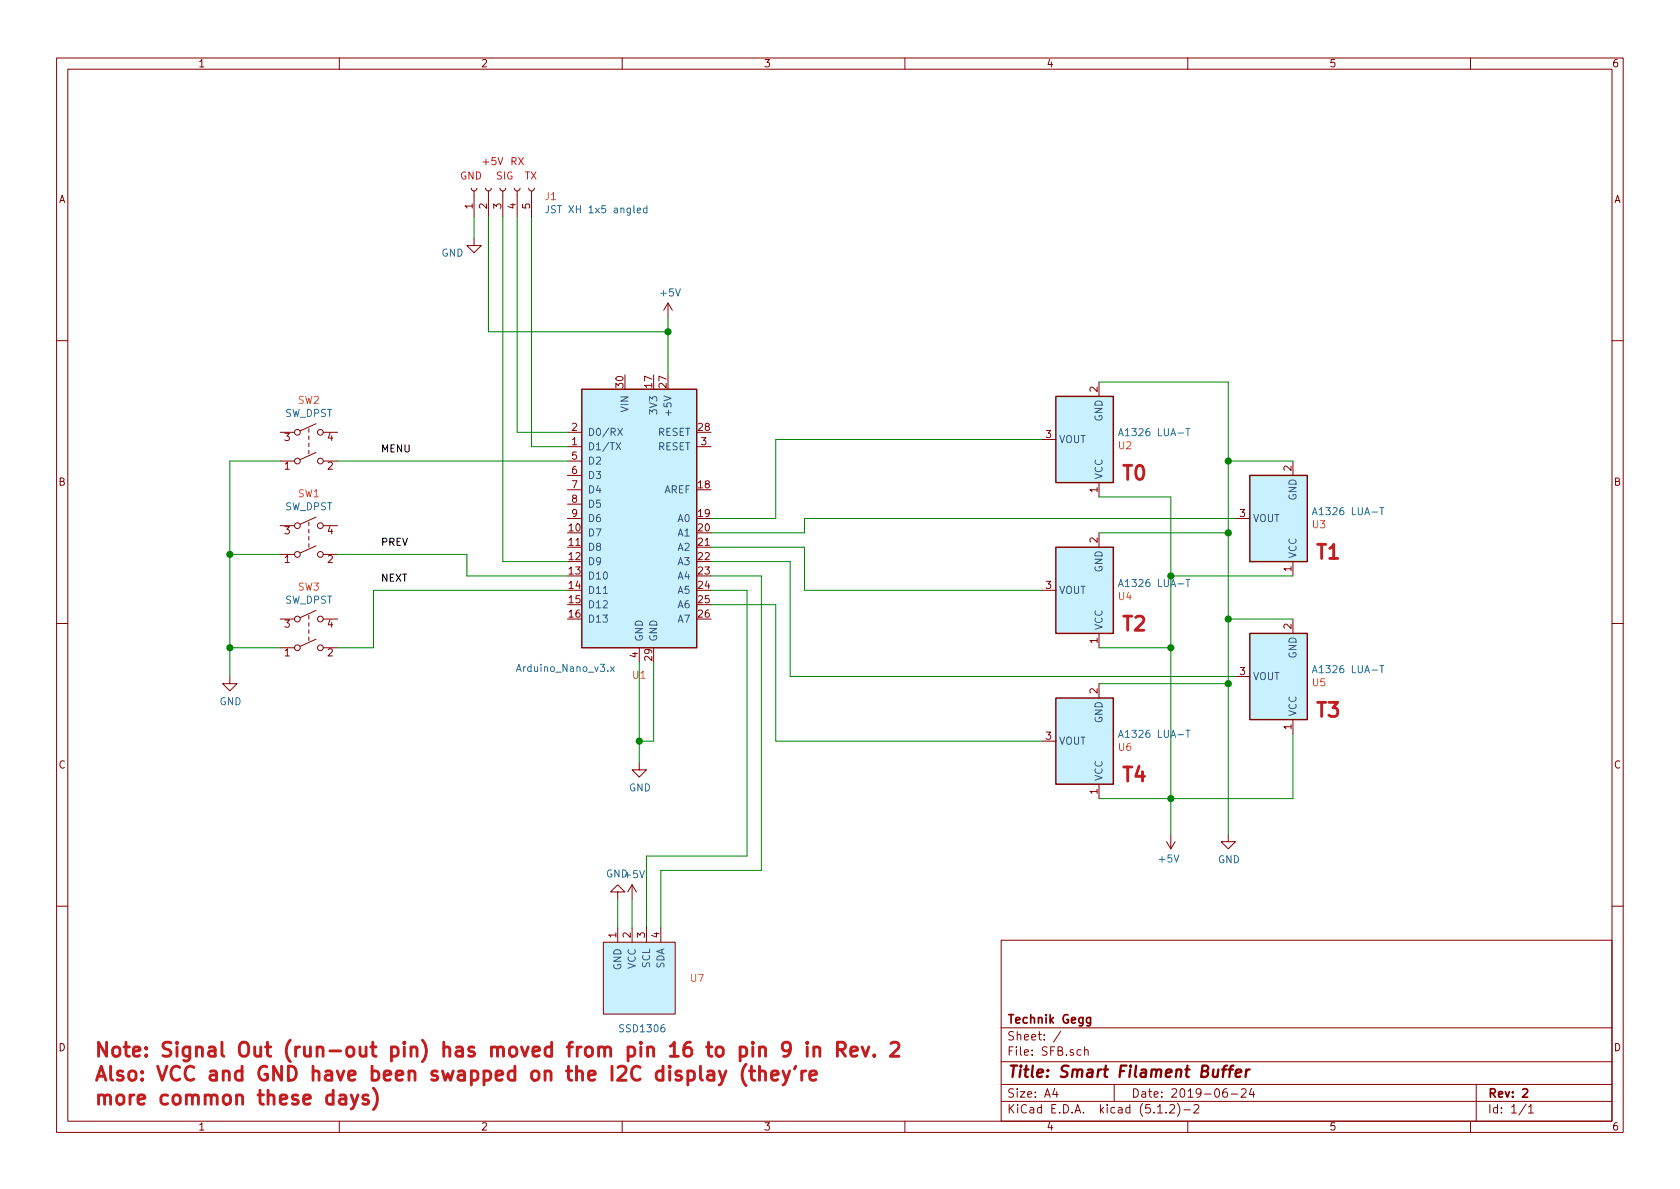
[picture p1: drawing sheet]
EESchema Schematic File Version 4
LIBS:SFB-cache
EELAYER 29 0
EELAYER END
$Descr A4 11693 8268
encoding utf-8
Sheet 1 1
Title "Smart Filament Buffer"
Date "2019-06-24"
Rev "2"
Comp "Technik Gegg"
Comment1 ""
Comment2 ""
Comment3 ""
Comment4 ""
$EndDescr
$Comp
L MCU_Module:Arduino_Nano_v3.x U1
U 1 1
P 4450 3600
F 0 "U1" H 4450 2511 50  0000 C CNN
F 1 "Arduino_Nano_v3.x" H 3937 2559 50  0000 C CNN
F 2 "Module:Arduino_Nano" H 4600 2650 50  0001 L CNN
F 3 "http://www.mouser.com/pdfdocs/Gravitech_Arduino_Nano3_0.pdf" H 4450 2600 50  0001 C CNN
	1    4450 3600
	1    0    0    -1  
$EndComp
$Comp
L Sensor_Magnetic:A1301KUA-T U2
U 1 1
P 7550 3050
F 0 "U2" H 7321 3096 50  0000 R CNN
F 1 "A1326 LUA-T" H 7321 3005 50  0000 R CNN
F 2 "Package_TO_SOT_THT:TO-92Flat" H 7550 2700 50  0001 L CIN
F 3 "http://www.allegromicro.com/~/media/Files/Datasheets/A1301-2-Datasheet.ashx" H 7450 3050 50  0001 C CNN
	1    7550 3050
	-1   0    0    1   
$EndComp
$Comp
L Sensor_Magnetic:A1301KUA-T U4
U 1 1
P 7550 4100
F 0 "U4" H 7321 4146 50  0000 R CNN
F 1 "A1326 LUA-T" H 7321 4055 50  0000 R CNN
F 2 "Package_TO_SOT_THT:TO-92Flat" H 7550 3750 50  0001 L CIN
F 3 "http://www.allegromicro.com/~/media/Files/Datasheets/A1301-2-Datasheet.ashx" H 7450 4100 50  0001 C CNN
	1    7550 4100
	-1   0    0    1   
$EndComp
$Comp
L Sensor_Magnetic:A1301KUA-T U6
U 1 1
P 7550 5150
F 0 "U6" H 7321 5196 50  0000 R CNN
F 1 "A1326 LUA-T" H 7321 5105 50  0000 R CNN
F 2 "Package_TO_SOT_THT:TO-92Flat" H 7550 4800 50  0001 L CIN
F 3 "http://www.allegromicro.com/~/media/Files/Datasheets/A1301-2-Datasheet.ashx" H 7450 5150 50  0001 C CNN
	1    7550 5150
	-1   0    0    1   
$EndComp
$Comp
L Sensor_Magnetic:A1301KUA-T U3
U 1 1
P 8900 3600
F 0 "U3" H 8671 3646 50  0000 R CNN
F 1 "A1326 LUA-T" H 8671 3555 50  0000 R CNN
F 2 "Package_TO_SOT_THT:TO-92Flat" H 8900 3250 50  0001 L CIN
F 3 "http://www.allegromicro.com/~/media/Files/Datasheets/A1301-2-Datasheet.ashx" H 8800 3600 50  0001 C CNN
	1    8900 3600
	-1   0    0    1   
$EndComp
$Comp
L Sensor_Magnetic:A1301KUA-T U5
U 1 1
P 8900 4700
F 0 "U5" H 8671 4746 50  0000 R CNN
F 1 "A1326 LUA-T" H 8671 4655 50  0000 R CNN
F 2 "Package_TO_SOT_THT:TO-92Flat" H 8900 4350 50  0001 L CIN
F 3 "http://www.allegromicro.com/~/media/Files/Datasheets/A1301-2-Datasheet.ashx" H 8800 4700 50  0001 C CNN
	1    8900 4700
	-1   0    0    1   
$EndComp
$Comp
L power:GND #PWR0101
U 1 1
P 8550 5800
F 0 "#PWR0101" H 8550 5550 50  0001 C CNN
F 1 "GND" H 8555 5627 50  0000 C CNN
F 2 "" H 8550 5800 50  0001 C CNN
F 3 "" H 8550 5800 50  0001 C CNN
	1    8550 5800
	1    0    0    -1  
$EndComp
$Comp
L power:GND #PWR0102
U 1 1
P 4450 5300
F 0 "#PWR0102" H 4450 5050 50  0001 C CNN
F 1 "GND" H 4455 5127 50  0000 C CNN
F 2 "" H 4450 5300 50  0001 C CNN
F 3 "" H 4450 5300 50  0001 C CNN
	1    4450 5300
	1    0    0    -1  
$EndComp
Wire Wire Line
	7250 3050 5400 3050
Wire Wire Line
	5400 3050 5400 3600
Wire Wire Line
	5400 3600 4950 3600
Wire Wire Line
	8600 3600 5600 3600
Wire Wire Line
	5600 3600 5600 3700
Wire Wire Line
	5600 3700 4950 3700
Wire Wire Line
	7250 4100 5600 4100
Wire Wire Line
	5600 4100 5600 3800
Wire Wire Line
	5600 3800 4950 3800
Wire Wire Line
	8600 4700 5500 4700
Wire Wire Line
	5500 4700 5500 3900
Wire Wire Line
	5500 3900 4950 3900
Wire Wire Line
	7250 5150 5400 5150
Wire Wire Line
	5400 5150 5400 4200
Wire Wire Line
	5400 4200 4950 4200
$Comp
L power:+5V #PWR0103
U 1 1
P 8150 5800
F 0 "#PWR0103" H 8150 5650 50  0001 C CNN
F 1 "+5V" H 8165 5973 50  0000 C CNN
F 2 "" H 8150 5800 50  0001 C CNN
F 3 "" H 8150 5800 50  0001 C CNN
	1    8150 5800
	-1   0    0    1   
$EndComp
Wire Wire Line
	7650 5550 8150 5550
Wire Wire Line
	8150 5550 8150 5800
Wire Wire Line
	9000 5100 9000 5550
Wire Wire Line
	9000 5550 8150 5550
Connection ~ 8150 5550
Wire Wire Line
	7650 4500 8150 4500
Wire Wire Line
	8150 4500 8150 5550
Wire Wire Line
	7650 3450 8150 3450
Wire Wire Line
	8150 3450 8150 4000
Connection ~ 8150 4500
Wire Wire Line
	9000 4000 8150 4000
Connection ~ 8150 4000
Wire Wire Line
	8150 4000 8150 4500
Wire Wire Line
	9000 4300 8550 4300
Wire Wire Line
	8550 4300 8550 4750
Wire Wire Line
	9000 3200 8550 3200
Wire Wire Line
	8550 3200 8550 3700
Connection ~ 8550 4300
Wire Wire Line
	7650 2650 8550 2650
Wire Wire Line
	8550 2650 8550 3200
Connection ~ 8550 3200
Wire Wire Line
	7650 3700 8550 3700
Connection ~ 8550 3700
Wire Wire Line
	8550 3700 8550 4300
Wire Wire Line
	7650 4750 8550 4750
Connection ~ 8550 4750
Wire Wire Line
	8550 4750 8550 5800
Wire Wire Line
	4550 4600 4550 5150
Wire Wire Line
	4550 5150 4450 5150
Wire Wire Line
	4450 5150 4450 5300
Wire Wire Line
	4450 4600 4450 5150
Connection ~ 4450 5150
$Comp
L power:+5V #PWR0104
U 1 1
P 4650 2200
F 0 "#PWR0104" H 4650 2050 50  0001 C CNN
F 1 "+5V" H 4665 2373 50  0000 C CNN
F 2 "" H 4650 2200 50  0001 C CNN
F 3 "" H 4650 2200 50  0001 C CNN
	1    4650 2200
	1    0    0    -1  
$EndComp
Wire Wire Line
	4950 4000 5300 4000
Wire Wire Line
	5300 4000 5300 6050
Wire Wire Line
	4950 4100 5200 4100
Wire Wire Line
	5200 4100 5200 5950
$Comp
L power:+5V #PWR0105
U 1 1
P 4400 6250
F 0 "#PWR0105" H 4400 6100 50  0001 C CNN
F 1 "+5V" H 4415 6423 50  0000 C CNN
F 2 "" H 4400 6250 50  0001 C CNN
F 3 "" H 4400 6250 50  0001 C CNN
	1    4400 6250
	1    0    0    -1  
$EndComp
$Comp
L Switch:SW_DPST SW2
U 1 1
P 2150 3100
F 0 "SW2" H 2150 3425 50  0000 C CNN
F 1 "SW_DPST" H 2150 3334 50  0000 C CNN
F 2 "SFB:SW_Tactile_Straight_KSA0Axx1LFTR-4Pin" H 2150 3100 50  0001 C CNN
F 3 "~" H 2150 3100 50  0001 C CNN
	1    2150 3100
	1    0    0    -1  
$EndComp
$Comp
L Switch:SW_DPST SW1
U 1 1
P 2150 3750
F 0 "SW1" H 2150 4075 50  0000 C CNN
F 1 "SW_DPST" H 2150 3984 50  0000 C CNN
F 2 "SFB:SW_Tactile_Straight_KSA0Axx1LFTR-4Pin" H 2150 3750 50  0001 C CNN
F 3 "~" H 2150 3750 50  0001 C CNN
	1    2150 3750
	1    0    0    -1  
$EndComp
$Comp
L Switch:SW_DPST SW3
U 1 1
P 2150 4400
F 0 "SW3" H 2150 4725 50  0000 C CNN
F 1 "SW_DPST" H 2150 4634 50  0000 C CNN
F 2 "SFB:SW_Tactile_Straight_KSA0Axx1LFTR-4Pin" H 2150 4400 50  0001 C CNN
F 3 "~" H 2150 4400 50  0001 C CNN
	1    2150 4400
	1    0    0    -1  
$EndComp
Wire Wire Line
	2350 3200 3950 3200
Wire Wire Line
	2350 3850 3250 3850
Wire Wire Line
	3250 3850 3250 4000
Wire Wire Line
	3250 4000 3950 4000
Wire Wire Line
	3950 4100 2600 4100
$Comp
L power:GND #PWR0107
U 1 1
P 1600 4700
F 0 "#PWR0107" H 1600 4450 50  0001 C CNN
F 1 "GND" H 1605 4527 50  0000 C CNN
F 2 "" H 1600 4700 50  0001 C CNN
F 3 "" H 1600 4700 50  0001 C CNN
	1    1600 4700
	1    0    0    -1  
$EndComp
Wire Wire Line
	1600 4700 1600 4500
Wire Wire Line
	1600 4500 1950 4500
Wire Wire Line
	1950 3850 1600 3850
Wire Wire Line
	1600 3850 1600 4500
Connection ~ 1600 4500
Wire Wire Line
	1950 3200 1600 3200
Wire Wire Line
	1600 3200 1600 3850
Connection ~ 1600 3850
Text Label 2650 3150 0    50   ~ 0
MENU
Text Label 2650 4050 0    50   ~ 0
NEXT
Text Label 2650 3800 0    50   ~ 0
PREV
Wire Wire Line
	2600 4500 2350 4500
Wire Wire Line
	2600 4100 2600 4500
$Comp
L Connector:Conn_01x05_Female J1
U 1 1
P 3500 1300
F 0 "J1" V 3438 1012 50  0000 R CNN
F 1 "JST XH 1x5 angled" V 3347 1012 50  0000 R CNN
F 2 "Connector_JST:JST_XH_S5B-XH-A_1x05_P2.50mm_Horizontal" H 3500 1300 50  0001 C CNN
F 3 "~" H 3500 1300 50  0001 C CNN
	1    3500 1300
	0    -1   -1   0   
$EndComp
Wire Wire Line
	4650 2200 4650 2300
Connection ~ 4650 2300
Wire Wire Line
	4650 2300 4650 2600
Wire Wire Line
	3600 1500 3600 3000
Wire Wire Line
	3600 3000 3950 3000
Wire Wire Line
	3700 1500 3700 3100
Wire Wire Line
	3700 3100 3950 3100
Wire Wire Line
	3500 1500 3500 3900
Wire Wire Line
	4500 5950 4500 6450
Wire Wire Line
	4600 6050 4600 6450
Wire Wire Line
	4500 5950 5200 5950
Wire Wire Line
	4600 6050 5300 6050
$Comp
L power:GND #PWR0108
U 1 1
P 3300 1650
F 0 "#PWR0108" H 3300 1400 50  0001 C CNN
F 1 "GND" H 3150 1550 50  0000 C CNN
F 2 "" H 3300 1650 50  0001 C CNN
F 3 "" H 3300 1650 50  0001 C CNN
	1    3300 1650
	1    0    0    -1  
$EndComp
Wire Wire Line
	3400 1500 3400 2300
Wire Wire Line
	3400 2300 4650 2300
Wire Wire Line
	3300 1500 3300 1650
Wire Wire Line
	3950 3900 3500 3900
Text Notes 3200 1250 0    50   ~ 0
GND\n
Text Notes 3350 1150 0    50   ~ 0
+5V
Text Notes 3450 1250 0    50   ~ 0
SIG
Text Notes 3550 1150 0    50   ~ 0
RX
Text Notes 3650 1250 0    50   ~ 0
TX
Text Notes 7800 3350 0    98   ~ 20
T0
Text Notes 9150 3900 0    98   ~ 20
T1\n
Text Notes 7800 4400 0    98   ~ 20
T2
Text Notes 9150 5000 0    98   ~ 20
T3
Text Notes 7800 5450 0    98   ~ 20
T4
$Comp
L power:GND #PWR0106
U 1 1
P 4300 6250
F 0 "#PWR0106" H 4300 6000 50  0001 C CNN
F 1 "GND" H 4305 6077 50  0000 C CNN
F 2 "" H 4300 6250 50  0001 C CNN
F 3 "" H 4300 6250 50  0001 C CNN
	1    4300 6250
	-1   0    0    1   
$EndComp
$Comp
L SFB-rescue:SSD1306 U7
U 1 1
P 4450 6800
F 0 "U7" H 4800 6800 50  0000 L CNN
F 1 "SSD1306" H 4300 6450 50  0000 L CNN
F 2 "Connector_PinHeader_2.54mm:PinHeader_1x04_P2.54mm_Vertical" H 4450 7050 50  0001 C CNN
F 3 "" H 4450 7050 50  0001 C CNN
	1    4450 6800
	1    0    0    -1  
$EndComp
Wire Wire Line
	4300 6250 4300 6450
Wire Wire Line
	4400 6250 4400 6450
Text Notes 650  7700 0    98   ~ 20
Note: Signal Out (run-out pin) has moved from pin 16 to pin 9 in Rev. 2\nAlso: VCC and GND have been swapped on the I2C display (they're \nmore common these days)
$EndSCHEMATC
